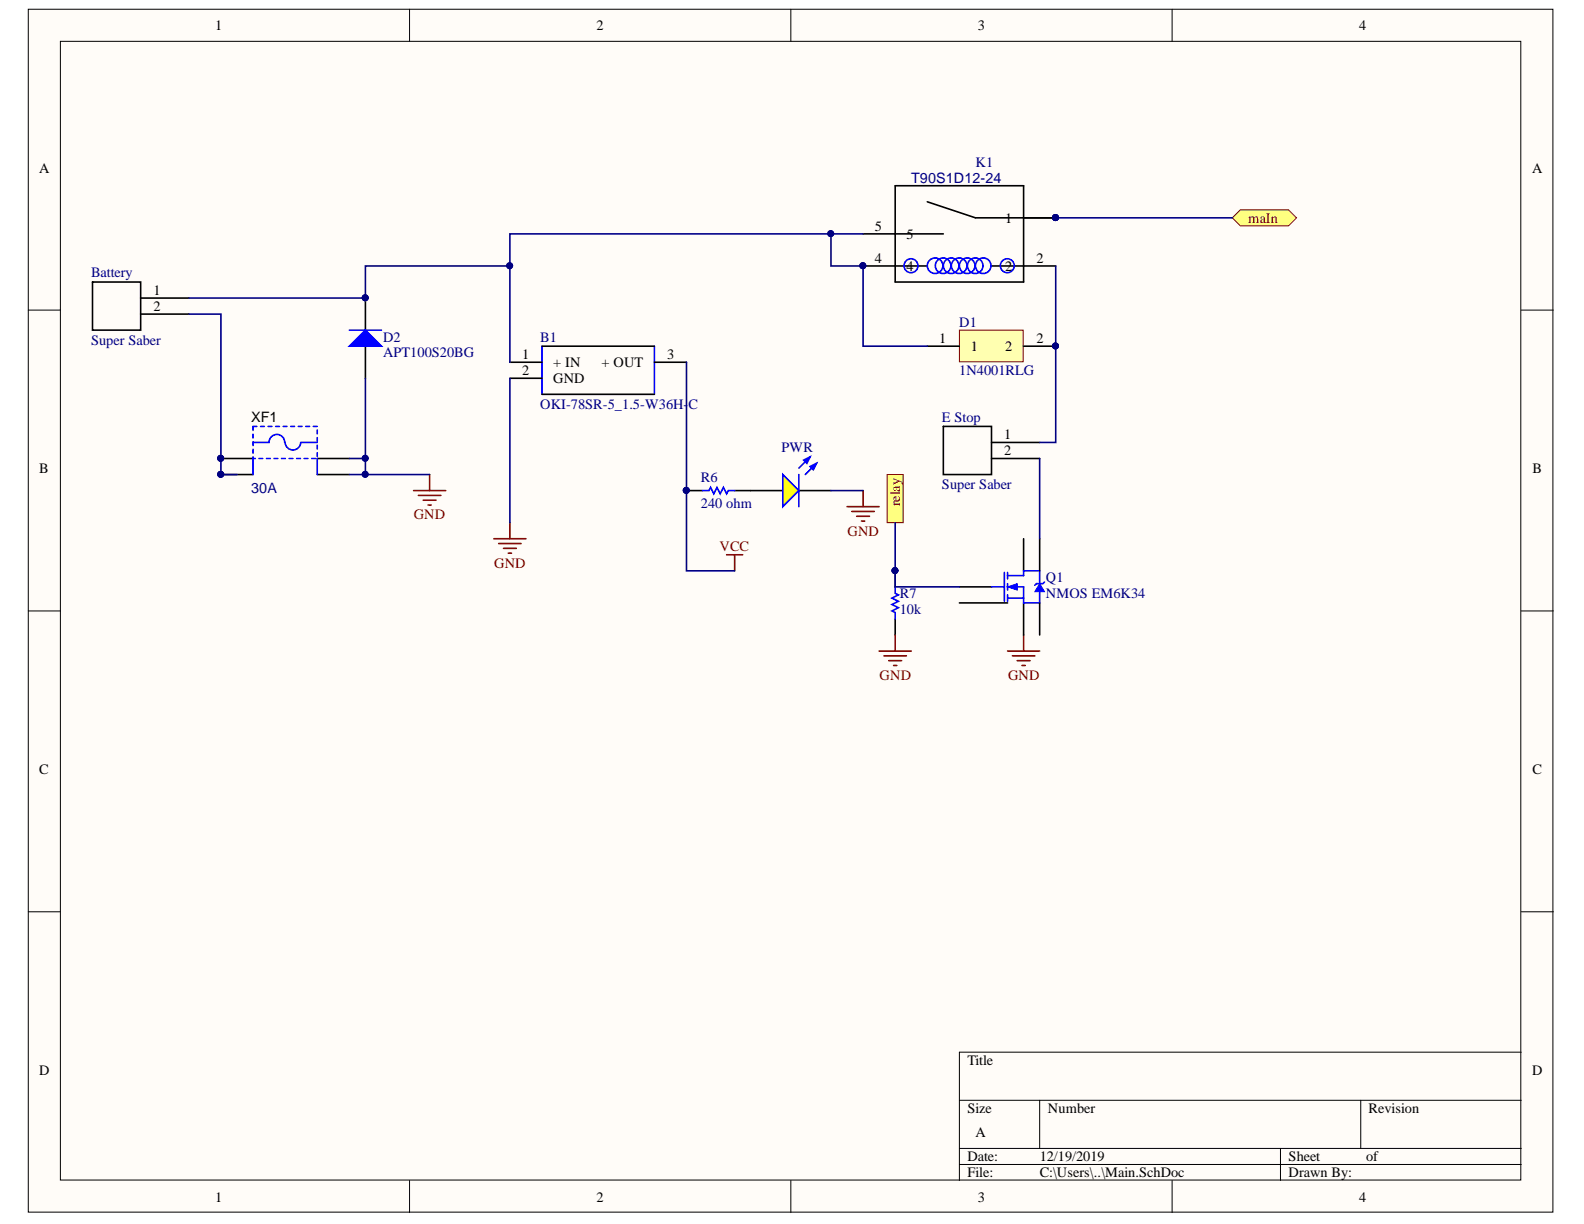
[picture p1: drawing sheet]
# Altium schematic sheet Main.SchDoc
size A

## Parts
1  0805  [LTST-C170YKT_V]
B1  OKI-78SR-5_1.5-W36H-C  [OKI-78SR-HORIZONTAL]
Batt  S.S Molex  [1510482204]
D1  1N4001RLG  [ONSC-AXIAL_LEAD-2-59-10_P]
D2  APT100S20BG  [SMC]
E_Stop  S.S Molex  [1510482204]
K1  T90S1D12-24  [TE_1-1393209-6]
Q1  NMOS EM6K34  [*SOT50P160X55-6N]
R6  240 ohm  [RESC0805(2012)_N]
R7  10k  [RESC0805(2012)_N]
XF1  30A  [KSTN-3568_V]

## Ports
maIn (bidir), relay

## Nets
GND: 1.C B1.2(GND) D2.3(A) Q1.4(S) R7.1 XF1.3 XF1.4
VCC: B1.3(+_OUT) R6.2
maIn: K1.1 K1.3 ; port maIn
relay: Q1.5(G) R7.2 ; port relay
NetB1_1: B1.1(+_IN) Batt.1 D1.1(K) D2.2(K) K1.4 K1.5
NetBatt_2: Batt.2 XF1.1 XF1.2
NetD1_2: D1.2(A) E_Stop.1 K1.2
NetE_Stop_2: E_Stop.2 Q1.3(D)

Not connected (* = marked no-connect by the designer): 1 A; Q1 1(S) 2(G) 6(D); R6 1
